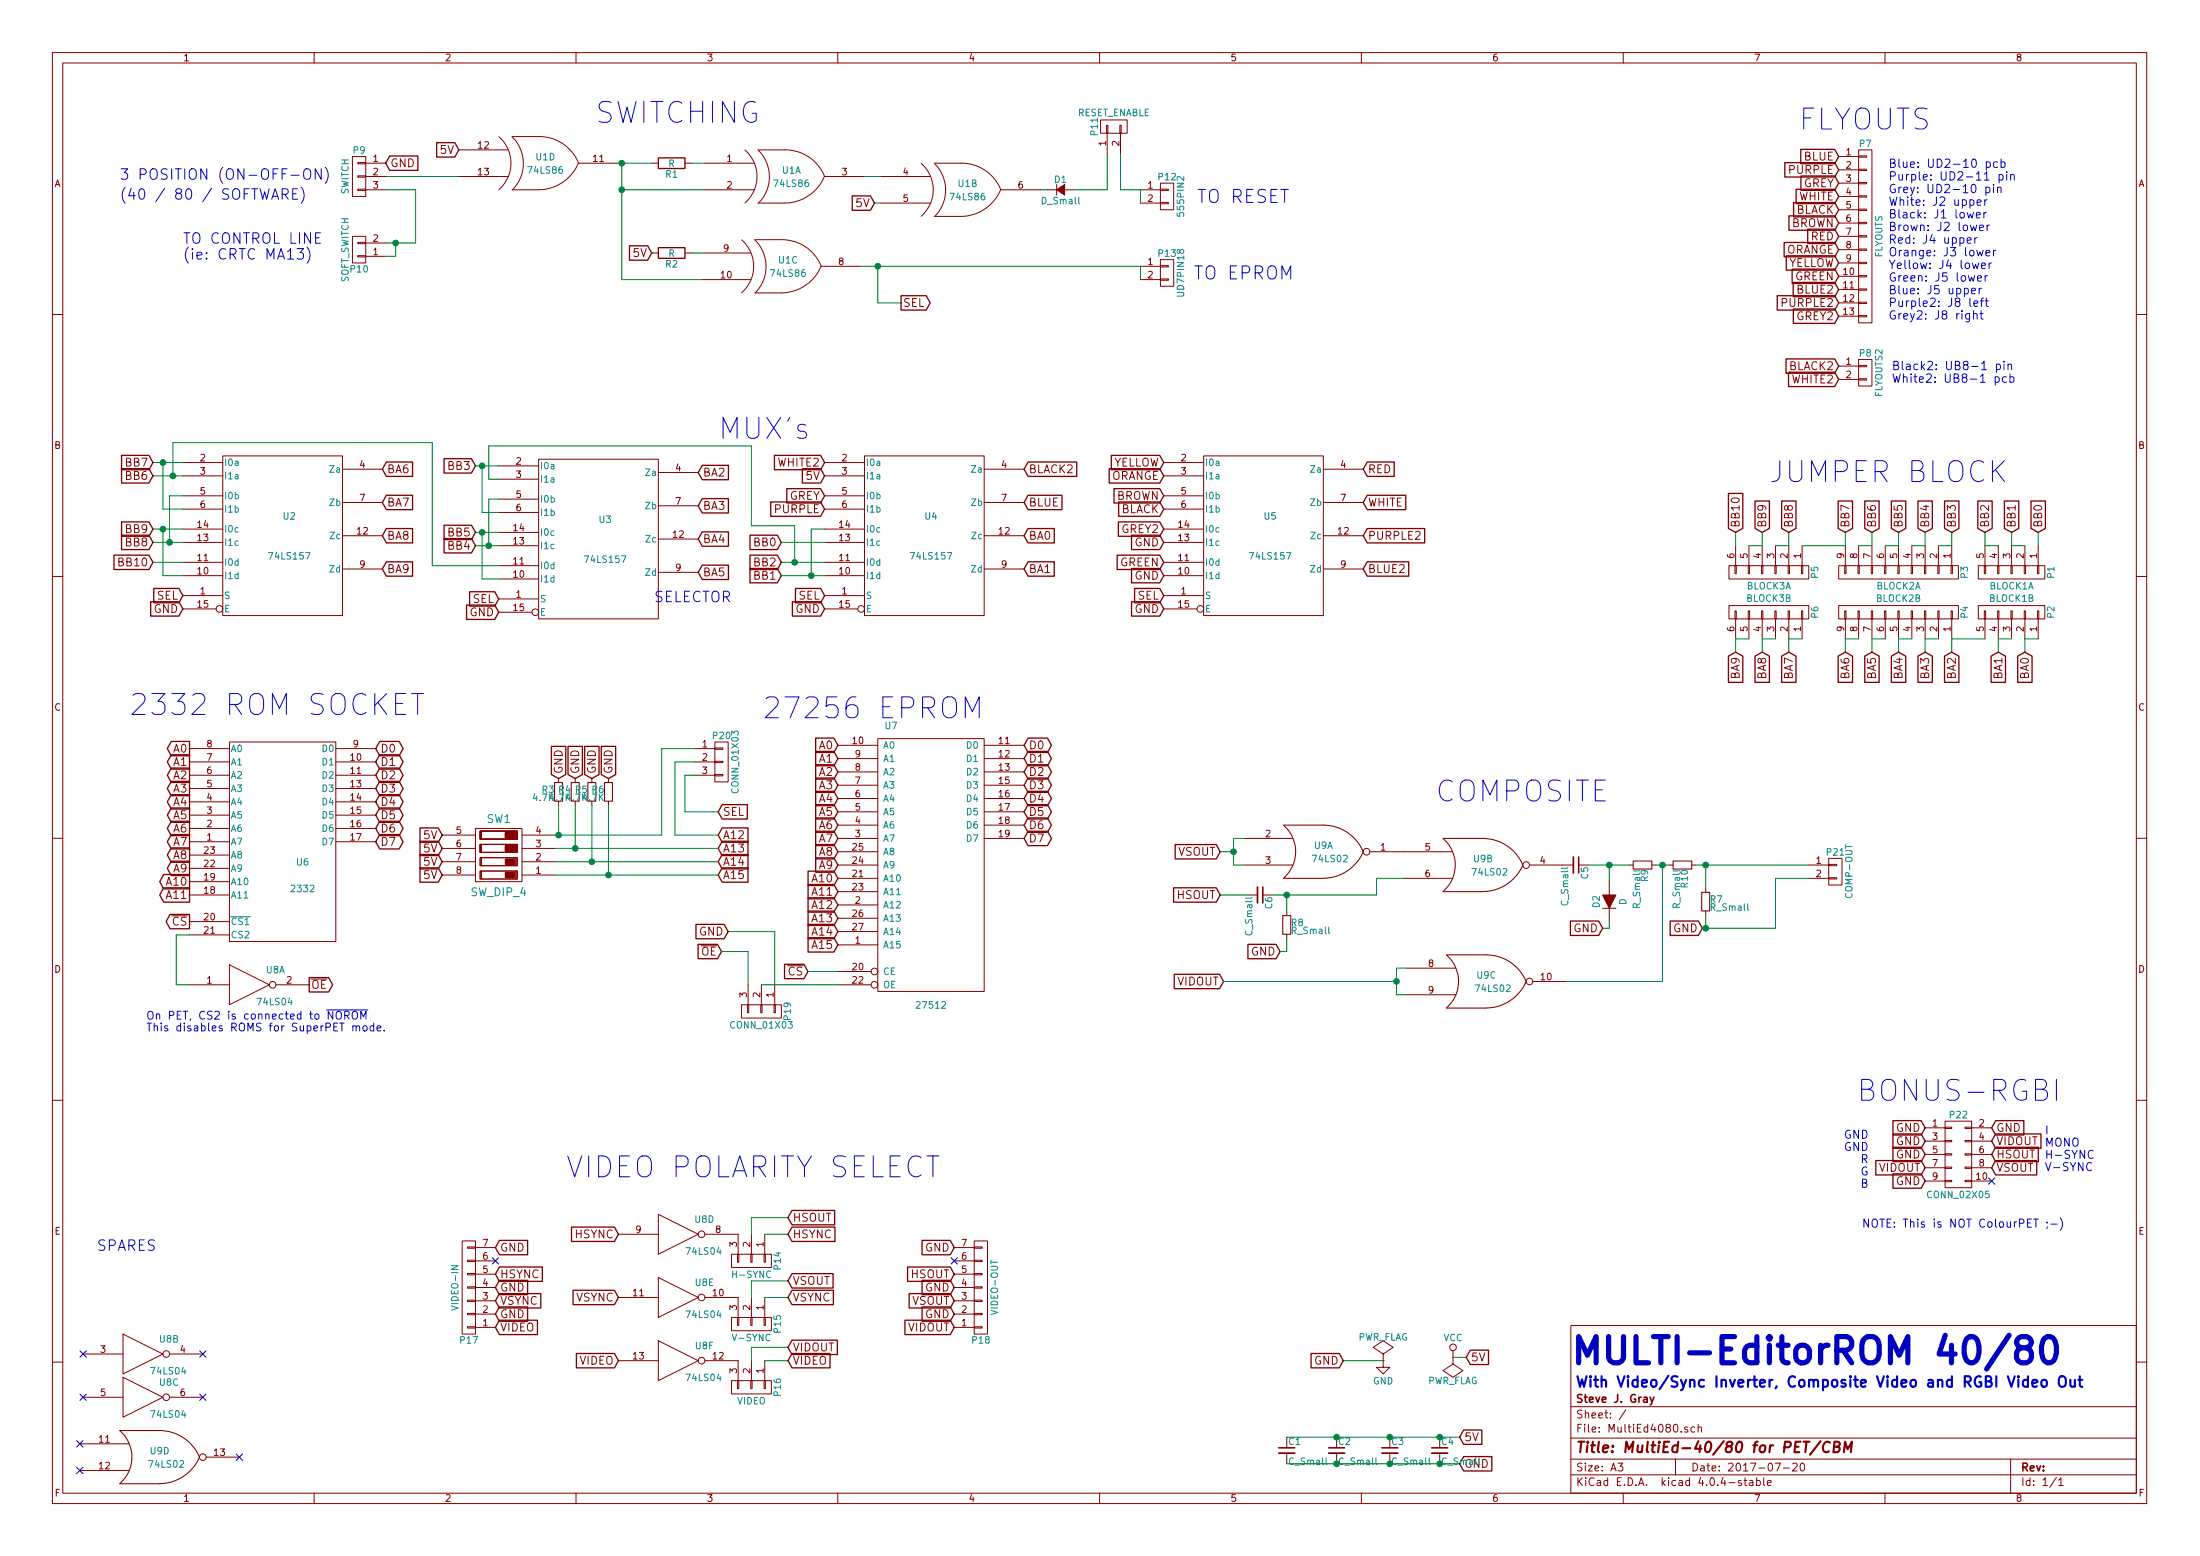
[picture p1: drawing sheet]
EESchema Schematic File Version 2
LIBS:power
LIBS:device
LIBS:transistors
LIBS:conn
LIBS:linear
LIBS:regul
LIBS:74xx
LIBS:cmos4000
LIBS:adc-dac
LIBS:memory
LIBS:xilinx
LIBS:microcontrollers
LIBS:dsp
LIBS:microchip
LIBS:analog_switches
LIBS:motorola
LIBS:texas
LIBS:intel
LIBS:audio
LIBS:interface
LIBS:digital-audio
LIBS:philips
LIBS:display
LIBS:cypress
LIBS:siliconi
LIBS:opto
LIBS:atmel
LIBS:contrib
LIBS:valves
LIBS:cbm-steve
LIBS:cbm
LIBS:MultiEd4080-cache
EELAYER 25 0
EELAYER END
$Descr A3 16535 11693
encoding utf-8
Sheet 1 1
Title "MultiEd-40/80 for PET/CBM"
Date "2017-07-20"
Rev ""
Comp "Steve J. Gray"
Comment1 ""
Comment2 ""
Comment3 ""
Comment4 ""
$EndDescr
$Comp
L 74LS157 U2
U 1 1
P 2125 4025
F 0 "U2" H 2175 4175 50  0000 C CNN
F 1 "74LS157" H 2175 3875 50  0000 C CNN
F 2 "Housings_DIP:DIP-16_W7.62mm_LongPads" H 2125 4025 50  0001 C CNN
F 3 "" H 2125 4025 50  0000 C CNN
	1    2125 4025
	1    0    0    -1  
$EndComp
$Comp
L 74LS157 U3
U 1 1
P 4500 4050
F 0 "U3" H 4550 4200 50  0000 C CNN
F 1 "74LS157" H 4550 3900 50  0000 C CNN
F 2 "Housings_DIP:DIP-16_W7.62mm_LongPads" H 4500 4050 50  0001 C CNN
F 3 "" H 4500 4050 50  0000 C CNN
	1    4500 4050
	1    0    0    -1  
$EndComp
$Comp
L 74LS157 U4
U 1 1
P 6950 4025
F 0 "U4" H 7000 4175 50  0000 C CNN
F 1 "74LS157" H 7000 3875 50  0000 C CNN
F 2 "Housings_DIP:DIP-16_W7.62mm_LongPads" H 6950 4025 50  0001 C CNN
F 3 "" H 6950 4025 50  0000 C CNN
	1    6950 4025
	1    0    0    -1  
$EndComp
$Comp
L 74LS157 U5
U 1 1
P 9500 4025
F 0 "U5" H 9550 4175 50  0000 C CNN
F 1 "74LS157" H 9550 3875 50  0000 C CNN
F 2 "Housings_DIP:DIP-16_W7.62mm_LongPads" H 9500 4025 50  0001 C CNN
F 3 "" H 9500 4025 50  0000 C CNN
	1    9500 4025
	1    0    0    -1  
$EndComp
$Comp
L 74LS86 U1
U 1 1
P 5900 1325
F 0 "U1" H 5950 1375 50  0000 C CNN
F 1 "74LS86" H 5950 1275 50  0000 C CNN
F 2 "Housings_DIP:DIP-14_W7.62mm_LongPads" H 5900 1325 50  0001 C CNN
F 3 "" H 5900 1325 50  0000 C CNN
	1    5900 1325
	1    0    0    -1  
$EndComp
$Comp
L 74LS86 U1
U 3 1
P 5875 2000
F 0 "U1" H 5925 2050 50  0000 C CNN
F 1 "74LS86" H 5925 1950 50  0000 C CNN
F 2 "Housings_DIP:DIP-14_W7.62mm_LongPads" H 5875 2000 50  0001 C CNN
F 3 "" H 5875 2000 50  0000 C CNN
	3    5875 2000
	1    0    0    -1  
$EndComp
$Comp
L 74LS86 U1
U 4 1
P 4050 1225
F 0 "U1" H 4100 1275 50  0000 C CNN
F 1 "74LS86" H 4100 1175 50  0000 C CNN
F 2 "Housings_DIP:DIP-14_W7.62mm_LongPads" H 4050 1225 50  0001 C CNN
F 3 "" H 4050 1225 50  0000 C CNN
	4    4050 1225
	1    0    0    -1  
$EndComp
Text Notes 11850 10425 0    79   ~ 16
With Video/Sync Inverter, Composite Video and RGBI Video Out
$Comp
L CONN_01X13 P7
U 1 1
P 14025 1775
F 0 "P7" H 14025 2475 50  0000 C CNN
F 1 "FLYOUTS" V 14125 1775 50  0000 C CNN
F 2 "Pin_Headers:Pin_Header_Straight_1x13_Pitch2.54mm" H 14025 1775 50  0001 C CNN
F 3 "" H 14025 1775 50  0000 C CNN
	1    14025 1775
	1    0    0    -1  
$EndComp
Text GLabel 13825 1175 0    60   Input ~ 0
BLUE
Text GLabel 13825 1275 0    60   Input ~ 0
PURPLE
Text GLabel 13825 1375 0    60   Input ~ 0
GREY
Text GLabel 13825 1475 0    60   Input ~ 0
WHITE
Text GLabel 13825 1575 0    60   Input ~ 0
BLACK
Text GLabel 13825 1675 0    60   Input ~ 0
BROWN
Text GLabel 13825 1775 0    60   Input ~ 0
RED
Text GLabel 13825 1875 0    60   Input ~ 0
ORANGE
Text GLabel 13825 1975 0    60   Input ~ 0
YELLOW
Text GLabel 13825 2075 0    60   Input ~ 0
GREEN
Text GLabel 13825 2175 0    60   Input ~ 0
BLUE2
Text GLabel 13825 2275 0    60   Input ~ 0
PURPLE2
Text GLabel 13825 2375 0    60   Input ~ 0
GREY2
$Comp
L CONN_01X02 P8
U 1 1
P 14025 2800
F 0 "P8" H 14025 2950 50  0000 C CNN
F 1 "FLYOUTS2" V 14125 2800 50  0000 C CNN
F 2 "Pin_Headers:Pin_Header_Straight_1x02_Pitch2.54mm" H 14025 2800 50  0001 C CNN
F 3 "" H 14025 2800 50  0000 C CNN
	1    14025 2800
	1    0    0    -1  
$EndComp
Text GLabel 13825 2750 0    60   Input ~ 0
BLACK2
Text GLabel 13825 2850 0    60   Input ~ 0
WHITE2
Wire Wire Line
	6625 1325 6500 1325
Wire Wire Line
	4675 1225 4675 2100
Wire Wire Line
	4675 2100 5275 2100
Wire Wire Line
	7825 1425 7875 1425
$Comp
L D_Small D1
U 1 1
P 7975 1425
F 0 "D1" H 7925 1505 50  0000 L CNN
F 1 "D_Small" H 7825 1345 50  0000 L CNN
F 2 "Diodes_ThroughHole:D_DO-41_SOD81_P7.62mm_Horizontal" V 7975 1425 50  0001 C CNN
F 3 "" V 7975 1425 50  0000 C CNN
	1    7975 1425
	1    0    0    -1  
$EndComp
$Comp
L CONN_01X02 P12
U 1 1
P 8775 1475
F 0 "P12" H 8775 1625 50  0000 C CNN
F 1 "555PIN2" V 8875 1475 50  0000 C CNN
F 2 "Pin_Headers:Pin_Header_Straight_1x02_Pitch2.54mm" H 8775 1475 50  0001 C CNN
F 3 "" H 8775 1475 50  0000 C CNN
	1    8775 1475
	1    0    0    -1  
$EndComp
Wire Wire Line
	2900 1325 3450 1325
Text GLabel 2900 1225 2    60   Input ~ 0
GND
Wire Wire Line
	5275 1900 5200 1900
$Comp
L R R2
U 1 1
P 5050 1900
F 0 "R2" V 5130 1900 50  0000 C CNN
F 1 "R" V 5050 1900 50  0000 C CNN
F 2 "Resistors_ThroughHole:R_Axial_DIN0204_L3.6mm_D1.6mm_P5.08mm_Horizontal" V 4980 1900 50  0001 C CNN
F 3 "" H 5050 1900 50  0000 C CNN
	1    5050 1900
	0    1    1    0   
$EndComp
$Comp
L R R1
U 1 1
P 5050 1225
F 0 "R1" V 5130 1225 50  0000 C CNN
F 1 "R" V 5050 1225 50  0000 C CNN
F 2 "Resistors_ThroughHole:R_Axial_DIN0204_L3.6mm_D1.6mm_P5.08mm_Horizontal" V 4980 1225 50  0001 C CNN
F 3 "" H 5050 1225 50  0000 C CNN
	1    5050 1225
	0    1    1    0   
$EndComp
Wire Wire Line
	5200 1225 5300 1225
Text GLabel 4900 1900 0    60   Input ~ 0
5V
Wire Wire Line
	4900 1900 4900 1900
Text GLabel 6575 1525 0    60   Input ~ 0
5V
Wire Wire Line
	6575 1525 6625 1525
$Comp
L CONN_01X02 P13
U 1 1
P 8775 2050
F 0 "P13" H 8775 2200 50  0000 C CNN
F 1 "UD7PIN18" V 8875 2050 50  0000 C CNN
F 2 "Pin_Headers:Pin_Header_Straight_1x02_Pitch2.54mm" H 8775 2050 50  0001 C CNN
F 3 "" H 8775 2050 50  0000 C CNN
	1    8775 2050
	1    0    0    -1  
$EndComp
Wire Wire Line
	8575 2000 8575 2100
Wire Wire Line
	6475 2000 8575 2000
Text GLabel 6775 2275 2    60   Output ~ 0
SEL
Wire Wire Line
	6775 2275 6600 2275
Wire Wire Line
	6600 2275 6600 2000
Connection ~ 6600 2000
Text GLabel 6200 4475 0    60   Input ~ 0
SEL
Text GLabel 8750 4475 0    60   Input ~ 0
SEL
Text GLabel 3750 4500 0    60   Input ~ 0
SEL
Text GLabel 1375 4475 0    60   Input ~ 0
SEL
Text GLabel 8750 4575 0    60   Input ~ 0
GND
Text GLabel 8750 4075 0    60   Input ~ 0
GND
Text GLabel 8750 4325 0    60   Input ~ 0
GND
Text GLabel 8750 3475 0    60   Input ~ 0
YELLOW
Text GLabel 8750 3575 0    60   Input ~ 0
ORANGE
Text GLabel 10250 3775 2    60   Input ~ 0
WHITE
Text GLabel 10250 3525 2    60   Input ~ 0
RED
Text GLabel 8750 3725 0    60   Input ~ 0
BROWN
Text GLabel 8750 3825 0    60   Input ~ 0
BLACK
Text GLabel 10250 4025 2    60   Input ~ 0
PURPLE2
Text GLabel 8750 3975 0    60   Input ~ 0
GREY2
Text GLabel 8750 4225 0    60   Input ~ 0
GREEN
Text GLabel 10250 4275 2    60   Input ~ 0
BLUE2
Text GLabel 7700 3775 2    60   Input ~ 0
BLUE
Text GLabel 6200 3825 0    60   Input ~ 0
PURPLE
Text GLabel 6200 3725 0    60   Input ~ 0
GREY
Text GLabel 6200 4575 0    60   Input ~ 0
GND
Text GLabel 3750 4600 0    60   Input ~ 0
GND
Text GLabel 1375 4575 0    60   Input ~ 0
GND
Text GLabel 3450 1125 0    60   Input ~ 0
5V
Wire Wire Line
	4650 1225 4900 1225
Wire Wire Line
	8575 1425 8575 1525
Connection ~ 4675 1225
Connection ~ 4675 1425
Text Notes 4475 925  0    157  ~ 0
SWITCHING
Wire Wire Line
	4675 1425 5300 1425
Text GLabel 7700 3525 2    60   Input ~ 0
BLACK2
Text GLabel 6200 3475 0    60   Input ~ 0
WHITE2
Text GLabel 6200 3575 0    60   Input ~ 0
5V
Text Notes 13525 975  0    157  ~ 0
FLYOUTS
Text Notes 8975 2100 0    98   ~ 0
TO EPROM
Text Notes 9000 1525 0    98   ~ 0
TO RESET
$Comp
L CONN_01X05 P1
U 1 1
P 15125 4300
F 0 "P1" H 15125 4600 50  0000 C CNN
F 1 "BLOCK1A" V 15225 4300 50  0000 C CNN
F 2 "Pin_Headers:Pin_Header_Straight_1x05_Pitch2.54mm" H 15125 4300 50  0001 C CNN
F 3 "" H 15125 4300 50  0000 C CNN
	1    15125 4300
	0    1    1    0   
$EndComp
$Comp
L CONN_01X05 P2
U 1 1
P 15125 4600
F 0 "P2" H 15125 4900 50  0000 C CNN
F 1 "BLOCK1B" V 15225 4600 50  0000 C CNN
F 2 "Pin_Headers:Pin_Header_Straight_1x05_Pitch2.54mm" H 15125 4600 50  0001 C CNN
F 3 "" H 15125 4600 50  0000 C CNN
	1    15125 4600
	0    1    -1   0   
$EndComp
$Comp
L CONN_01X09 P3
U 1 1
P 14275 4300
F 0 "P3" H 14275 4800 50  0000 C CNN
F 1 "BLOCK2A" V 14375 4300 50  0000 C CNN
F 2 "Pin_Headers:Pin_Header_Straight_1x09_Pitch2.54mm" H 14275 4300 50  0001 C CNN
F 3 "" H 14275 4300 50  0000 C CNN
	1    14275 4300
	0    1    1    0   
$EndComp
$Comp
L CONN_01X09 P4
U 1 1
P 14275 4600
F 0 "P4" H 14275 5100 50  0000 C CNN
F 1 "BLOCK2B" V 14375 4600 50  0000 C CNN
F 2 "Pin_Headers:Pin_Header_Straight_1x09_Pitch2.54mm" H 14275 4600 50  0001 C CNN
F 3 "" H 14275 4600 50  0000 C CNN
	1    14275 4600
	0    1    -1   0   
$EndComp
$Comp
L CONN_01X06 P5
U 1 1
P 13300 4300
F 0 "P5" H 13300 4650 50  0000 C CNN
F 1 "BLOCK3A" V 13400 4300 50  0000 C CNN
F 2 "Pin_Headers:Pin_Header_Straight_1x06_Pitch2.54mm" H 13300 4300 50  0001 C CNN
F 3 "" H 13300 4300 50  0000 C CNN
	1    13300 4300
	0    1    1    0   
$EndComp
$Comp
L CONN_01X06 P6
U 1 1
P 13300 4600
F 0 "P6" H 13300 4950 50  0000 C CNN
F 1 "BLOCK3B" V 13400 4600 50  0000 C CNN
F 2 "Pin_Headers:Pin_Header_Straight_1x06_Pitch2.54mm" H 13300 4600 50  0001 C CNN
F 3 "" H 13300 4600 50  0000 C CNN
	1    13300 4600
	0    1    -1   0   
$EndComp
Text Notes 13300 3625 0    157  ~ 0
JUMPER BLOCK
Wire Wire Line
	15225 4100 15125 4100
Wire Wire Line
	15025 4100 14925 4100
Wire Wire Line
	15325 4800 15225 4800
Wire Wire Line
	15125 4800 15025 4800
Wire Wire Line
	14675 4100 14575 4100
Wire Wire Line
	14475 4100 14375 4100
Wire Wire Line
	14275 4100 14175 4100
Wire Wire Line
	14075 4100 13975 4100
Wire Wire Line
	14925 4800 14675 4800
Wire Wire Line
	14575 4800 14475 4800
Wire Wire Line
	14375 4800 14275 4800
Wire Wire Line
	14175 4800 14075 4800
Wire Wire Line
	13975 4800 13875 4800
Wire Wire Line
	13550 4800 13450 4800
Wire Wire Line
	13350 4800 13250 4800
Wire Wire Line
	13150 4800 13050 4800
Wire Wire Line
	13150 4100 13250 4100
Wire Wire Line
	13350 4100 13450 4100
Wire Wire Line
	13550 4100 13875 4100
Text Notes 5400 3300 0    157  ~ 0
MUX's
Text GLabel 5875 4075 0    60   Input ~ 0
BB0
Text GLabel 15325 4000 1    60   Input ~ 0
BB0
Wire Wire Line
	15325 4000 15325 4100
Wire Wire Line
	15125 4100 15125 4000
Text GLabel 15125 4000 1    60   Input ~ 0
BB1
Wire Wire Line
	14925 4100 14925 4000
Text GLabel 14925 4000 1    60   Input ~ 0
BB2
Wire Wire Line
	14675 4100 14675 4000
Text GLabel 14675 4000 1    60   Input ~ 0
BB3
Text GLabel 14475 4000 1    60   Input ~ 0
BB4
Wire Wire Line
	14475 4000 14475 4100
Wire Wire Line
	14275 4100 14275 4000
Text GLabel 14275 4000 1    60   Input ~ 0
BB5
Wire Wire Line
	14075 4100 14075 4000
Text GLabel 14075 4000 1    60   Input ~ 0
BB6
Wire Wire Line
	13875 4100 13875 4000
Text GLabel 13875 4000 1    60   Input ~ 0
BB7
Wire Wire Line
	13450 4100 13450 4000
Text GLabel 13450 4000 1    60   Input ~ 0
BB8
Text GLabel 13250 4000 1    60   Input ~ 0
BB9
Wire Wire Line
	13250 4100 13250 4000
Wire Wire Line
	13050 4100 13050 4000
Text GLabel 13050 4000 1    60   Input ~ 0
BB10
Wire Wire Line
	15225 4800 15225 4900
Text GLabel 15225 4900 3    60   Input ~ 0
BA0
Wire Wire Line
	15025 4800 15025 4900
Text GLabel 15025 4900 3    60   Input ~ 0
BA1
Wire Wire Line
	14675 4800 14675 4900
Text GLabel 14675 4900 3    60   Input ~ 0
BA2
Wire Wire Line
	14475 4800 14475 4900
Text GLabel 14475 4900 3    60   Input ~ 0
BA3
Wire Wire Line
	14275 4800 14275 4900
Text GLabel 14275 4900 3    60   Input ~ 0
BA4
Wire Wire Line
	14075 4800 14075 4900
Text GLabel 14075 4900 3    60   Input ~ 0
BA5
Wire Wire Line
	13875 4800 13875 4900
Text GLabel 13875 4900 3    60   Input ~ 0
BA6
Wire Wire Line
	13450 4800 13450 4900
Text GLabel 13450 4900 3    60   Input ~ 0
BA7
Text GLabel 13250 4900 3    60   Input ~ 0
BA8
Text GLabel 13050 4900 3    60   Input ~ 0
BA9
Wire Wire Line
	13250 4800 13250 4900
Wire Wire Line
	13050 4800 13050 4900
Text GLabel 7700 4275 2    60   Input ~ 0
BA1
Text GLabel 7700 4025 2    60   Input ~ 0
BA0
Text GLabel 5875 4325 0    60   Input ~ 0
BB1
Wire Wire Line
	5875 4325 6200 4325
Wire Wire Line
	6100 4325 6100 3975
Wire Wire Line
	6100 3975 6200 3975
Connection ~ 6100 4325
Wire Wire Line
	5875 4075 6200 4075
Wire Wire Line
	3575 4100 3750 4100
Wire Wire Line
	3675 4100 3675 3750
Wire Wire Line
	3675 3750 3750 3750
Connection ~ 3675 4100
Wire Wire Line
	1150 4075 1375 4075
Wire Wire Line
	1275 4075 1275 3725
Wire Wire Line
	1275 3725 1375 3725
Connection ~ 1275 4075
Text GLabel 1150 4225 0    60   Input ~ 0
BB10
Text GLabel 1150 4075 0    60   Input ~ 0
BB8
Text GLabel 1150 3975 0    60   Input ~ 0
BB9
Wire Wire Line
	1150 3975 1375 3975
Wire Wire Line
	1375 3825 1225 3825
Wire Wire Line
	1150 3575 1375 3575
Text GLabel 1150 3575 0    60   Input ~ 0
BB6
Wire Wire Line
	1225 4325 1375 4325
Wire Wire Line
	1150 4225 1375 4225
Wire Wire Line
	1150 3475 1375 3475
Text GLabel 1150 3475 0    60   Input ~ 0
BB7
Text GLabel 2875 3525 2    60   Input ~ 0
BA6
Text GLabel 2875 3775 2    60   Input ~ 0
BA7
Text GLabel 2875 4025 2    60   Input ~ 0
BA8
Text GLabel 2875 4275 2    60   Input ~ 0
BA9
Text GLabel 3575 4100 0    60   Input ~ 0
BB4
Wire Wire Line
	3250 4250 3750 4250
Wire Wire Line
	3750 4350 3625 4350
Wire Wire Line
	3575 4000 3750 4000
Text GLabel 3575 4000 0    60   Input ~ 0
BB5
Wire Wire Line
	3575 3500 3750 3500
Text GLabel 3575 3500 0    60   Input ~ 0
BB3
Wire Wire Line
	5875 4225 6200 4225
Text GLabel 5875 4225 0    60   Input ~ 0
BB2
Text GLabel 5250 3550 2    60   Input ~ 0
BA2
Text GLabel 5250 3800 2    60   Input ~ 0
BA3
Text GLabel 5250 4050 2    60   Input ~ 0
BA4
Text GLabel 5250 4300 2    60   Input ~ 0
BA5
Wire Wire Line
	3750 3850 3625 3850
Wire Wire Line
	3625 3850 3625 3500
Connection ~ 3625 3500
Wire Wire Line
	3625 4350 3625 4000
Connection ~ 3625 4000
Wire Wire Line
	3250 4250 3250 3325
Wire Wire Line
	3250 3325 1300 3325
Wire Wire Line
	1300 3325 1300 3575
Connection ~ 1300 3575
Wire Wire Line
	1225 3825 1225 3475
Connection ~ 1225 3475
Wire Wire Line
	1225 4325 1225 3975
Connection ~ 1225 3975
Wire Wire Line
	5975 4225 5975 3950
Wire Wire Line
	5975 3950 5650 3950
Wire Wire Line
	5650 3950 5650 3350
Wire Wire Line
	5650 3350 3675 3350
Wire Wire Line
	3675 3350 3675 3600
Connection ~ 5975 4225
Wire Wire Line
	3675 3600 3750 3600
$Comp
L C_Small C1
U 1 1
P 9675 10900
F 0 "C1" H 9685 10970 50  0000 L CNN
F 1 "C_Small" H 9685 10820 50  0000 L CNN
F 2 "Capacitors_ThroughHole:C_Disc_D3.8mm_W2.6mm_P2.50mm" H 9675 10900 50  0001 C CNN
F 3 "" H 9675 10900 50  0000 C CNN
	1    9675 10900
	1    0    0    -1  
$EndComp
$Comp
L C_Small C2
U 1 1
P 10050 10900
F 0 "C2" H 10060 10970 50  0000 L CNN
F 1 "C_Small" H 10060 10820 50  0000 L CNN
F 2 "Capacitors_ThroughHole:C_Disc_D3.8mm_W2.6mm_P2.50mm" H 10050 10900 50  0001 C CNN
F 3 "" H 10050 10900 50  0000 C CNN
	1    10050 10900
	1    0    0    -1  
$EndComp
$Comp
L C_Small C3
U 1 1
P 10450 10900
F 0 "C3" H 10460 10970 50  0000 L CNN
F 1 "C_Small" H 10460 10820 50  0000 L CNN
F 2 "Capacitors_ThroughHole:C_Disc_D3.8mm_W2.6mm_P2.50mm" H 10450 10900 50  0001 C CNN
F 3 "" H 10450 10900 50  0000 C CNN
	1    10450 10900
	1    0    0    -1  
$EndComp
Wire Wire Line
	9675 10800 10975 10800
Connection ~ 10050 10800
Connection ~ 10450 10800
Wire Wire Line
	9675 11000 10975 11000
Connection ~ 10050 11000
Connection ~ 10450 11000
Text GLabel 10975 11000 2    60   Input ~ 0
GND
Text GLabel 10975 10800 2    60   Input ~ 0
5V
Text Notes 14200 2400 0    63   ~ 0
Blue: UD2-10 pcb\nPurple: UD2-11 pin\nGrey: UD2-10 pin\nWhite: J2 upper\nBlack: J1 lower\nBrown: J2 lower\nRed: J4 upper\nOrange: J3 lower\nYellow: J4 lower\nGreen: J5 lower\nBlue: J5 upper\nPurple2: J8 left\nGrey2: J8 right
Text Notes 14225 2875 0    63   ~ 0
Black2: UB8-1 pin\nWhite2: UB8-1 pcb
$Comp
L VCC #PWR01
U 1 1
P 10925 10200
F 0 "#PWR01" H 10925 10050 50  0001 C CNN
F 1 "VCC" H 10925 10350 50  0000 C CNN
F 2 "" H 10925 10200 50  0000 C CNN
F 3 "" H 10925 10200 50  0000 C CNN
	1    10925 10200
	1    0    0    -1  
$EndComp
$Comp
L PWR_FLAG #FLG02
U 1 1
P 10925 10200
F 0 "#FLG02" H 10925 10295 50  0001 C CNN
F 1 "PWR_FLAG" H 10925 10380 50  0000 C CNN
F 2 "" H 10925 10200 50  0000 C CNN
F 3 "" H 10925 10200 50  0000 C CNN
	1    10925 10200
	-1   0    0    1   
$EndComp
Wire Wire Line
	10925 10200 11025 10200
Text GLabel 11025 10200 2    60   Input ~ 0
5V
$Comp
L 2332 U6
U 1 1
P 2125 6325
F 0 "U6" H 2275 6175 50  0000 C CNN
F 1 "2332" H 2275 5975 50  0000 C CNN
F 2 "Housings_DIP:DIP-24_W15.24mm_LongPads" H 2125 6325 50  0001 C CNN
F 3 "" H 2125 6325 50  0000 C CNN
	1    2125 6325
	1    0    0    -1  
$EndComp
$Comp
L 27512 U7
U 1 1
P 7000 6500
F 0 "U7" H 6700 7550 50  0000 C CNN
F 1 "27512" H 7000 5450 50  0000 C CNN
F 2 "Housings_DIP:DIP-28_W15.24mm_LongPads" H 7000 6500 50  0001 C CNN
F 3 "" H 7000 6500 50  0000 C CNN
	1    7000 6500
	1    0    0    -1  
$EndComp
Text GLabel 1425 5625 0    60   Output ~ 0
A0
Text GLabel 1425 5725 0    60   Output ~ 0
A1
Text GLabel 1425 5825 0    60   Output ~ 0
A2
Text GLabel 1425 5925 0    60   Output ~ 0
A3
Text GLabel 1425 6025 0    60   Output ~ 0
A4
Text GLabel 1425 6125 0    60   Output ~ 0
A5
Text GLabel 1425 6225 0    60   Output ~ 0
A6
Text GLabel 1425 6325 0    60   Output ~ 0
A7
Text GLabel 1425 6425 0    60   Output ~ 0
A8
Text GLabel 1425 6525 0    60   Output ~ 0
A9
Text GLabel 1425 6625 0    60   Output ~ 0
A10
Text GLabel 1425 6725 0    60   Output ~ 0
A11
Text GLabel 2825 5625 2    60   BiDi ~ 0
D0
Text GLabel 2825 5725 2    60   BiDi ~ 0
D1
Text GLabel 2825 5825 2    60   BiDi ~ 0
D2
Text GLabel 2825 5925 2    60   BiDi ~ 0
D3
Text GLabel 2825 6025 2    60   BiDi ~ 0
D4
Text GLabel 2825 6125 2    60   BiDi ~ 0
D5
Text GLabel 2825 6225 2    60   BiDi ~ 0
D6
Text GLabel 2825 6325 2    60   BiDi ~ 0
D7
Text GLabel 7700 5600 2    60   BiDi ~ 0
D0
Text GLabel 7700 5700 2    60   BiDi ~ 0
D1
Text GLabel 7700 5800 2    60   BiDi ~ 0
D2
Text GLabel 7700 5900 2    60   BiDi ~ 0
D3
Text GLabel 7700 6000 2    60   BiDi ~ 0
D4
Text GLabel 7700 6100 2    60   BiDi ~ 0
D5
Text GLabel 7700 6200 2    60   BiDi ~ 0
D6
Text GLabel 7700 6300 2    60   BiDi ~ 0
D7
Text GLabel 6300 5600 0    60   Input ~ 0
A0
Text GLabel 6300 5700 0    60   Input ~ 0
A1
Text GLabel 6300 5800 0    60   Input ~ 0
A2
Text GLabel 6300 5900 0    60   Input ~ 0
A3
Text GLabel 6300 6000 0    60   Input ~ 0
A4
Text GLabel 6300 6100 0    60   Input ~ 0
A5
Text GLabel 6300 6200 0    60   Input ~ 0
A6
Text GLabel 6300 6300 0    60   Input ~ 0
A7
Text GLabel 6300 6400 0    60   Input ~ 0
A8
Text GLabel 6300 6500 0    60   Input ~ 0
A9
Text GLabel 6300 6600 0    60   Input ~ 0
A10
Text GLabel 6300 6700 0    60   Input ~ 0
A11
$Comp
L SW_DIP_4 SW1
U 1 1
P 3750 6425
F 0 "SW1" H 3750 6700 60  0000 C CNN
F 1 "SW_DIP_4" H 3750 6150 60  0000 C CNN
F 2 "Housings_DIP:DIP-8_W7.62mm_LongPads" H 3750 6425 60  0001 C CNN
F 3 "" H 3750 6425 60  0001 C CNN
	1    3750 6425
	1    0    0    -1  
$EndComp
Text GLabel 5400 6275 2    60   Input ~ 0
A12
Text GLabel 5400 6375 2    60   Input ~ 0
A13
Text GLabel 5400 6475 2    60   Input ~ 0
A14
Text GLabel 5400 6575 2    60   Input ~ 0
A15
Text GLabel 6300 6800 0    60   Input ~ 0
A12
Text GLabel 6300 6900 0    60   Input ~ 0
A13
Text GLabel 6300 7000 0    60   Input ~ 0
A14
Text GLabel 6300 7100 0    60   Input ~ 0
A15
Text GLabel 3325 6275 0    60   Input ~ 0
5V
Text GLabel 3325 6375 0    60   Input ~ 0
5V
Text GLabel 3325 6475 0    60   Input ~ 0
5V
Text GLabel 3325 6575 0    60   Input ~ 0
5V
$Comp
L R_Small R3
U 1 1
P 4200 5950
F 0 "R3" H 4230 5970 50  0000 L CNN
F 1 "4.7K" H 4230 5910 50  0000 L CNN
F 2 "Resistors_ThroughHole:R_Axial_DIN0204_L3.6mm_D1.6mm_P5.08mm_Horizontal" H 4200 5950 50  0001 C CNN
F 3 "" H 4200 5950 50  0000 C CNN
	1    4200 5950
	-1   0    0    -1  
$EndComp
$Comp
L R_Small R4
U 1 1
P 4325 5950
F 0 "R4" H 4355 5970 50  0000 L CNN
F 1 "4.7K" H 4355 5910 50  0000 L CNN
F 2 "Resistors_ThroughHole:R_Axial_DIN0204_L3.6mm_D1.6mm_P5.08mm_Horizontal" H 4325 5950 50  0001 C CNN
F 3 "" H 4325 5950 50  0000 C CNN
	1    4325 5950
	-1   0    0    -1  
$EndComp
$Comp
L R_Small R5
U 1 1
P 4450 5950
F 0 "R5" H 4480 5970 50  0000 L CNN
F 1 "4.7K" H 4480 5910 50  0000 L CNN
F 2 "Resistors_ThroughHole:R_Axial_DIN0204_L3.6mm_D1.6mm_P5.08mm_Horizontal" H 4450 5950 50  0001 C CNN
F 3 "" H 4450 5950 50  0000 C CNN
	1    4450 5950
	-1   0    0    -1  
$EndComp
$Comp
L R_Small R6
U 1 1
P 4575 5950
F 0 "R6" H 4605 5970 50  0000 L CNN
F 1 "4.7K" H 4605 5910 50  0000 L CNN
F 2 "Resistors_ThroughHole:R_Axial_DIN0204_L3.6mm_D1.6mm_P5.08mm_Horizontal" H 4575 5950 50  0001 C CNN
F 3 "" H 4575 5950 50  0000 C CNN
	1    4575 5950
	-1   0    0    -1  
$EndComp
Text GLabel 4200 5850 1    60   Input ~ 0
GND
Text GLabel 4325 5850 1    60   Input ~ 0
GND
Text GLabel 4450 5850 1    60   Input ~ 0
GND
Text GLabel 4575 5850 1    60   Input ~ 0
GND
Text Notes 3200 5375 2    157  ~ 0
2332 ROM SOCKET
Text Notes 7650 5350 2    157  ~ 0
27512 EPROM
Text Notes 5550 5400 2    79   ~ 0
SELECTOR
Text Notes 15500 10250 2    197  ~ 39
MULTI-EditorROM 40/80
Wire Wire Line
	4175 6275 4975 6275
Wire Wire Line
	4175 6375 5400 6375
Wire Wire Line
	4175 6475 5400 6475
Wire Wire Line
	4175 6575 5400 6575
Wire Wire Line
	4200 6050 4200 6275
Connection ~ 4200 6275
Wire Wire Line
	4325 6050 4325 6375
Connection ~ 4325 6375
Wire Wire Line
	4450 6050 4450 6475
Connection ~ 4450 6475
Wire Wire Line
	4575 6050 4575 6575
Connection ~ 4575 6575
Text GLabel 1425 6925 0    60   Output ~ 0
~CS
Text GLabel 5425 7150 0    60   Input ~ 0
~OE
Text GLabel 6075 7300 0    60   Input ~ 0
~CS
$Comp
L 74LS04 U8
U 1 1
P 1875 7400
F 0 "U8" H 2070 7515 50  0000 C CNN
F 1 "74LS04" H 2065 7275 50  0000 C CNN
F 2 "Housings_DIP:DIP-14_W7.62mm_LongPads" H 1875 7400 50  0001 C CNN
F 3 "" H 1875 7400 50  0000 C CNN
	1    1875 7400
	1    0    0    -1  
$EndComp
$Comp
L 74LS04 U8
U 2 1
P 1075 10175
F 0 "U8" H 1270 10290 50  0000 C CNN
F 1 "74LS04" H 1265 10050 50  0000 C CNN
F 2 "Housings_DIP:DIP-14_W7.62mm_LongPads" H 1075 10175 50  0001 C CNN
F 3 "" H 1075 10175 50  0000 C CNN
	2    1075 10175
	1    0    0    -1  
$EndComp
$Comp
L 74LS04 U8
U 3 1
P 1075 10500
F 0 "U8" H 1270 10615 50  0000 C CNN
F 1 "74LS04" H 1265 10375 50  0000 C CNN
F 2 "Housings_DIP:DIP-14_W7.62mm_LongPads" H 1075 10500 50  0001 C CNN
F 3 "" H 1075 10500 50  0000 C CNN
	3    1075 10500
	1    0    0    -1  
$EndComp
$Comp
L 74LS04 U8
U 4 1
P 5100 9275
F 0 "U8" H 5295 9390 50  0000 C CNN
F 1 "74LS04" H 5290 9150 50  0000 C CNN
F 2 "Housings_DIP:DIP-14_W7.62mm_LongPads" H 5100 9275 50  0001 C CNN
F 3 "" H 5100 9275 50  0000 C CNN
	4    5100 9275
	1    0    0    -1  
$EndComp
$Comp
L 74LS04 U8
U 5 1
P 5100 9750
F 0 "U8" H 5295 9865 50  0000 C CNN
F 1 "74LS04" H 5290 9625 50  0000 C CNN
F 2 "Housings_DIP:DIP-14_W7.62mm_LongPads" H 5100 9750 50  0001 C CNN
F 3 "" H 5100 9750 50  0000 C CNN
	5    5100 9750
	1    0    0    -1  
$EndComp
$Comp
L 74LS04 U8
U 6 1
P 5100 10225
F 0 "U8" H 5295 10340 50  0000 C CNN
F 1 "74LS04" H 5290 10100 50  0000 C CNN
F 2 "Housings_DIP:DIP-14_W7.62mm_LongPads" H 5100 10225 50  0001 C CNN
F 3 "" H 5100 10225 50  0000 C CNN
	6    5100 10225
	1    0    0    -1  
$EndComp
Wire Wire Line
	1425 7025 1325 7025
Wire Wire Line
	1325 7025 1325 7400
Wire Wire Line
	1325 7400 1425 7400
Text GLabel 2325 7400 2    60   Output ~ 0
~OE
Text Notes 1100 7750 0    59   ~ 0
On PET, CS2 is connected to ~NOROM~\nThis disables ROMS for SuperPET mode.
Text Notes 1175 9400 2    79   ~ 0
SPARES
Wire Wire Line
	6075 7300 6300 7300
$Comp
L CONN_01X03 P19
U 1 1
P 5725 7600
F 0 "P19" H 5725 7800 50  0000 C CNN
F 1 "CONN_01X03" V 5825 7600 50  0000 C CNN
F 2 "Pin_Headers:Pin_Header_Straight_1x03_Pitch2.54mm" H 5725 7600 50  0001 C CNN
F 3 "" H 5725 7600 50  0000 C CNN
	1    5725 7600
	0    1    1    0   
$EndComp
Wire Wire Line
	5725 7400 6300 7400
Wire Wire Line
	5625 7400 5625 7150
Wire Wire Line
	5625 7150 5425 7150
Wire Wire Line
	5825 7400 5825 7000
Wire Wire Line
	5825 7000 5475 7000
Text GLabel 5475 7000 0    60   Input ~ 0
GND
$Comp
L 74LS86 U1
U 2 1
P 7225 1425
F 0 "U1" H 7275 1475 50  0000 C CNN
F 1 "74LS86" H 7275 1375 50  0000 C CNN
F 2 "Housings_DIP:DIP-14_W7.62mm_LongPads" H 7225 1425 50  0001 C CNN
F 3 "" H 7225 1425 50  0000 C CNN
	2    7225 1425
	1    0    0    -1  
$EndComp
$Comp
L CONN_01X07 P17
U 1 1
P 3525 9675
F 0 "P17" H 3525 10075 50  0000 C CNN
F 1 "VIDEO-IN" V 3625 9675 50  0000 C CNN
F 2 "Pin_Headers:Pin_Header_Straight_1x07_Pitch2.54mm" H 3525 9675 50  0001 C CNN
F 3 "" H 3525 9675 50  0000 C CNN
	1    3525 9675
	-1   0    0    1   
$EndComp
$Comp
L CONN_01X07 P18
U 1 1
P 7375 9675
F 0 "P18" H 7375 10075 50  0000 C CNN
F 1 "VIDEO-OUT" V 7475 9675 50  0000 C CNN
F 2 "Pin_Headers:Pin_Header_Straight_1x07_Pitch2.54mm" V 7375 9675 50  0001 C CNN
F 3 "" H 7375 9675 50  0000 C CNN
	1    7375 9675
	1    0    0    1   
$EndComp
Text GLabel 3725 9975 2    60   Input ~ 0
VIDEO
Text GLabel 3725 9775 2    60   Input ~ 0
VSYNC
Text GLabel 3725 9575 2    60   Input ~ 0
HSYNC
Text GLabel 3725 9875 2    60   Input ~ 0
GND
Text GLabel 3725 9675 2    60   Input ~ 0
GND
Text GLabel 3725 9375 2    60   Input ~ 0
GND
Text GLabel 7175 9975 0    60   Input ~ 0
VIDOUT
Text GLabel 7175 9775 0    60   Input ~ 0
VSOUT
Text GLabel 7175 9575 0    60   Input ~ 0
HSOUT
Text GLabel 7175 9875 0    60   Input ~ 0
GND
Text GLabel 7175 9675 0    60   Input ~ 0
GND
Text GLabel 7175 9375 0    60   Input ~ 0
GND
$Comp
L CONN_01X03 P16
U 1 1
P 5650 10425
F 0 "P16" H 5650 10625 50  0000 C CNN
F 1 "VIDEO" V 5750 10425 50  0000 C CNN
F 2 "Pin_Headers:Pin_Header_Straight_1x03_Pitch2.54mm" H 5650 10425 50  0001 C CNN
F 3 "" H 5650 10425 50  0000 C CNN
	1    5650 10425
	0    1    1    0   
$EndComp
$Comp
L CONN_01X03 P15
U 1 1
P 5650 9950
F 0 "P15" H 5650 10150 50  0000 C CNN
F 1 "V-SYNC" V 5750 9950 50  0000 C CNN
F 2 "Pin_Headers:Pin_Header_Straight_1x03_Pitch2.54mm" H 5650 9950 50  0001 C CNN
F 3 "" H 5650 9950 50  0000 C CNN
	1    5650 9950
	0    1    1    0   
$EndComp
$Comp
L CONN_01X03 P14
U 1 1
P 5650 9475
F 0 "P14" H 5650 9675 50  0000 C CNN
F 1 "H-SYNC" V 5750 9475 50  0000 C CNN
F 2 "Pin_Headers:Pin_Header_Straight_1x03_Pitch2.54mm" H 5650 9475 50  0001 C CNN
F 3 "" H 5650 9475 50  0000 C CNN
	1    5650 9475
	0    1    1    0   
$EndComp
Wire Wire Line
	5750 10225 5925 10225
Wire Wire Line
	5750 9750 5925 9750
Wire Wire Line
	5750 9275 5925 9275
Text GLabel 5925 10225 2    60   Input ~ 0
VIDEO
Text GLabel 4650 10225 0    60   Input ~ 0
VIDEO
Text GLabel 4650 9750 0    60   Input ~ 0
VSYNC
Text GLabel 5925 9750 2    60   Input ~ 0
VSYNC
Text GLabel 5925 9275 2    60   Input ~ 0
HSYNC
Text GLabel 4650 9275 0    60   Input ~ 0
HSYNC
Wire Wire Line
	5650 9275 5650 9150
Wire Wire Line
	5650 9150 5925 9150
Text GLabel 5925 9150 2    60   Input ~ 0
HSOUT
Wire Wire Line
	5650 9750 5650 9625
Wire Wire Line
	5650 9625 5925 9625
Text GLabel 5925 9625 2    60   Input ~ 0
VSOUT
Wire Wire Line
	5650 10225 5650 10125
Wire Wire Line
	5650 10125 5925 10125
Text GLabel 5925 10125 2    60   Input ~ 0
VIDOUT
Text Notes 7075 8850 2    157  ~ 0
VIDEO POLARITY SELECT
$Comp
L C_Small C4
U 1 1
P 10825 10900
F 0 "C4" H 10835 10970 50  0000 L CNN
F 1 "C_Small" H 10835 10820 50  0000 L CNN
F 2 "Capacitors_ThroughHole:C_Disc_D3.8mm_W2.6mm_P2.50mm" H 10825 10900 50  0001 C CNN
F 3 "" H 10825 10900 50  0000 C CNN
	1    10825 10900
	1    0    0    -1  
$EndComp
Wire Wire Line
	8075 1425 8325 1425
$Comp
L CONN_01X03 P20
U 1 1
P 5425 5725
F 0 "P20" H 5425 5925 50  0000 C CNN
F 1 "CONN_01X03" V 5525 5725 50  0000 C CNN
F 2 "Pin_Headers:Pin_Header_Straight_1x03_Pitch2.54mm" H 5425 5725 50  0001 C CNN
F 3 "" H 5425 5725 50  0000 C CNN
	1    5425 5725
	1    0    0    -1  
$EndComp
Wire Wire Line
	4975 6275 4975 5625
Wire Wire Line
	4975 5625 5225 5625
Wire Wire Line
	5225 5725 5075 5725
Wire Wire Line
	5075 5725 5075 6275
Wire Wire Line
	5075 6275 5400 6275
Text GLabel 5400 6100 2    60   Input ~ 0
SEL
Wire Wire Line
	5225 5825 5150 5825
Wire Wire Line
	5150 5825 5150 6100
Wire Wire Line
	5150 6100 5400 6100
Wire Wire Line
	8325 1425 8325 1150
Wire Wire Line
	8575 1425 8425 1425
Wire Wire Line
	8425 1425 8425 1150
$Comp
L CONN_01X02 P11
U 1 1
P 8375 950
F 0 "P11" H 8375 1100 50  0000 C CNN
F 1 "RESET_ENABLE" V 8475 950 50  0000 C CNN
F 2 "Pin_Headers:Pin_Header_Straight_1x02_Pitch2.54mm" H 8375 950 50  0001 C CNN
F 3 "" H 8375 950 50  0000 C CNN
	1    8375 950 
	0    -1   -1   0   
$EndComp
$Comp
L CONN_01X03 P9
U 1 1
P 2700 1325
F 0 "P9" H 2700 1525 50  0000 C CNN
F 1 "SWITCH" V 2800 1325 50  0000 C CNN
F 2 "Pin_Headers:Pin_Header_Straight_1x03_Pitch2.54mm" H 2700 1325 50  0001 C CNN
F 3 "" H 2700 1325 50  0000 C CNN
	1    2700 1325
	-1   0    0    -1  
$EndComp
$Comp
L CONN_01X02 P10
U 1 1
P 2700 1875
F 0 "P10" H 2700 2025 50  0000 C CNN
F 1 "SOFT_SWITCH" V 2800 1875 50  0000 C CNN
F 2 "Pin_Headers:Pin_Header_Straight_1x02_Pitch2.54mm" H 2700 1875 50  0001 C CNN
F 3 "" H 2700 1875 50  0000 C CNN
	1    2700 1875
	-1   0    0    1   
$EndComp
Wire Wire Line
	2900 1425 3125 1425
Wire Wire Line
	3125 1425 3125 1825
Wire Wire Line
	3125 1825 2900 1825
Wire Wire Line
	2975 1825 2975 1925
Wire Wire Line
	2975 1925 2900 1925
Connection ~ 2975 1825
Text Notes 900  1350 0    79   ~ 0
3 POSITION (ON-OFF-ON)
Text Notes 1375 1950 0    79   ~ 0
TO CONTROL LINE\n(ie: CRTC MA13)
Text Notes 900  1500 0    79   ~ 0
(40 / 80 / SOFTWARE)
$Comp
L 74LS02 U9
U 1 1
P 9950 6400
F 0 "U9" H 9950 6450 50  0000 C CNN
F 1 "74LS02" H 10000 6350 50  0000 C CNN
F 2 "Housings_DIP:DIP-14_W7.62mm_LongPads" H 9950 6400 50  0001 C CNN
F 3 "" H 9950 6400 50  0000 C CNN
	1    9950 6400
	1    0    0    -1  
$EndComp
$Comp
L 74LS02 U9
U 2 1
P 11150 6500
F 0 "U9" H 11150 6550 50  0000 C CNN
F 1 "74LS02" H 11200 6450 50  0000 C CNN
F 2 "Housings_DIP:DIP-14_W7.62mm_LongPads" H 11150 6500 50  0001 C CNN
F 3 "" H 11150 6500 50  0000 C CNN
	2    11150 6500
	1    0    0    -1  
$EndComp
$Comp
L 74LS02 U9
U 3 1
P 11175 7375
F 0 "U9" H 11175 7425 50  0000 C CNN
F 1 "74LS02" H 11225 7325 50  0000 C CNN
F 2 "Housings_DIP:DIP-14_W7.62mm_LongPads" H 11175 7375 50  0001 C CNN
F 3 "" H 11175 7375 50  0000 C CNN
	3    11175 7375
	1    0    0    -1  
$EndComp
$Comp
L 74LS02 U9
U 4 1
P 1200 10950
F 0 "U9" H 1200 11000 50  0000 C CNN
F 1 "74LS02" H 1250 10900 50  0000 C CNN
F 2 "Housings_DIP:DIP-14_W7.62mm_LongPads" H 1200 10950 50  0001 C CNN
F 3 "" H 1200 10950 50  0000 C CNN
	4    1200 10950
	1    0    0    -1  
$EndComp
Text Notes 12100 6025 2    157  ~ 0
COMPOSITE
Text GLabel 9200 7375 0    60   Input ~ 0
VIDOUT
Text GLabel 9175 6725 0    60   Input ~ 0
HSOUT
Text GLabel 9175 6400 0    60   Input ~ 0
VSOUT
Wire Wire Line
	10575 7275 10500 7275
Wire Wire Line
	10500 7275 10500 7475
Wire Wire Line
	10500 7475 10575 7475
Wire Wire Line
	10500 7375 9200 7375
Connection ~ 10500 7375
Wire Wire Line
	9350 6300 9275 6300
Wire Wire Line
	9275 6300 9275 6500
Wire Wire Line
	9275 6500 9350 6500
Wire Wire Line
	9275 6400 9175 6400
Connection ~ 9275 6400
Wire Wire Line
	9175 6725 9375 6725
$Comp
L C_Small C6
U 1 1
P 9475 6725
F 0 "C6" H 9485 6795 50  0000 L CNN
F 1 "C_Small" H 9485 6645 50  0000 L CNN
F 2 "Capacitors_ThroughHole:C_Disc_D3.8mm_W2.6mm_P2.50mm" H 9475 6725 50  0001 C CNN
F 3 "" H 9475 6725 50  0000 C CNN
	1    9475 6725
	0    1    1    0   
$EndComp
$Comp
L R_Small R8
U 1 1
P 9675 6950
F 0 "R8" H 9705 6970 50  0000 L CNN
F 1 "R_Small" H 9705 6910 50  0000 L CNN
F 2 "Resistors_ThroughHole:R_Axial_DIN0204_L3.6mm_D1.6mm_P5.08mm_Horizontal" H 9675 6950 50  0001 C CNN
F 3 "" H 9675 6950 50  0000 C CNN
	1    9675 6950
	1    0    0    -1  
$EndComp
Wire Wire Line
	9575 6725 10350 6725
Wire Wire Line
	9675 6725 9675 6850
Wire Wire Line
	10350 6725 10350 6600
Wire Wire Line
	10350 6600 10550 6600
Connection ~ 9675 6725
Text GLabel 9625 7150 0    60   Input ~ 0
GND
Wire Wire Line
	9625 7150 9675 7150
Wire Wire Line
	9675 7150 9675 7050
$Comp
L C_Small C5
U 1 1
P 11850 6500
F 0 "C5" H 11860 6570 50  0000 L CNN
F 1 "C_Small" H 11860 6420 50  0000 L CNN
F 2 "Capacitors_ThroughHole:C_Disc_D3.8mm_W2.6mm_P2.50mm" H 11850 6500 50  0001 C CNN
F 3 "" H 11850 6500 50  0000 C CNN
	1    11850 6500
	0    1    1    0   
$EndComp
Wire Wire Line
	11950 6500 12250 6500
Wire Wire Line
	12100 6500 12100 6625
Connection ~ 12100 6500
$Comp
L D D2
U 1 1
P 12100 6775
F 0 "D2" H 12100 6875 50  0000 C CNN
F 1 "D" H 12100 6675 50  0000 C CNN
F 2 "Diodes_ThroughHole:D_DO-41_SOD81_P7.62mm_Horizontal" H 12100 6775 50  0001 C CNN
F 3 "" H 12100 6775 50  0000 C CNN
	1    12100 6775
	0    -1   -1   0   
$EndComp
Text GLabel 12050 6975 0    60   Input ~ 0
GND
Wire Wire Line
	12050 6975 12100 6975
Wire Wire Line
	12100 6975 12100 6925
$Comp
L R_Small R9
U 1 1
P 12350 6500
F 0 "R9" H 12380 6520 50  0000 L CNN
F 1 "R_Small" H 12380 6460 50  0000 L CNN
F 2 "Resistors_ThroughHole:R_Axial_DIN0204_L3.6mm_D1.6mm_P5.08mm_Horizontal" H 12350 6500 50  0001 C CNN
F 3 "" H 12350 6500 50  0000 C CNN
	1    12350 6500
	0    1    1    0   
$EndComp
Wire Wire Line
	12450 6500 12550 6500
Wire Wire Line
	11775 7375 12500 7375
Wire Wire Line
	12500 7375 12500 6500
Connection ~ 12500 6500
$Comp
L R_Small R10
U 1 1
P 12650 6500
F 0 "R10" H 12680 6520 50  0000 L CNN
F 1 "R_Small" H 12680 6460 50  0000 L CNN
F 2 "Resistors_ThroughHole:R_Axial_DIN0204_L3.6mm_D1.6mm_P5.08mm_Horizontal" H 12650 6500 50  0001 C CNN
F 3 "" H 12650 6500 50  0000 C CNN
	1    12650 6500
	0    1    1    0   
$EndComp
Wire Wire Line
	12750 6500 13600 6500
Wire Wire Line
	12825 6500 12825 6675
Connection ~ 12825 6500
$Comp
L R_Small R7
U 1 1
P 12825 6775
F 0 "R7" H 12855 6795 50  0000 L CNN
F 1 "R_Small" H 12855 6735 50  0000 L CNN
F 2 "Resistors_ThroughHole:R_Axial_DIN0204_L3.6mm_D1.6mm_P5.08mm_Horizontal" H 12825 6775 50  0001 C CNN
F 3 "" H 12825 6775 50  0000 C CNN
	1    12825 6775
	1    0    0    -1  
$EndComp
Text GLabel 12800 6975 0    60   Input ~ 0
GND
Wire Wire Line
	12825 6875 12825 6975
Wire Wire Line
	12800 6975 13350 6975
$Comp
L PWR_FLAG #FLG03
U 1 1
P 10400 10225
F 0 "#FLG03" H 10400 10320 50  0001 C CNN
F 1 "PWR_FLAG" H 10400 10405 50  0000 C CNN
F 2 "" H 10400 10225 50  0000 C CNN
F 3 "" H 10400 10225 50  0000 C CNN
	1    10400 10225
	1    0    0    -1  
$EndComp
$Comp
L GND #PWR04
U 1 1
P 10400 10225
F 0 "#PWR04" H 10400 9975 50  0001 C CNN
F 1 "GND" H 10400 10075 50  0000 C CNN
F 2 "" H 10400 10225 50  0000 C CNN
F 3 "" H 10400 10225 50  0000 C CNN
	1    10400 10225
	1    0    0    -1  
$EndComp
Wire Wire Line
	10100 10225 10400 10225
Text GLabel 10100 10225 0    60   Input ~ 0
GND
NoConn ~ 625  10175
NoConn ~ 625  10500
NoConn ~ 600  10850
NoConn ~ 600  11050
NoConn ~ 1800 10950
NoConn ~ 1525 10500
NoConn ~ 1525 10175
NoConn ~ 3725 9475
NoConn ~ 7175 9475
Connection ~ 10825 11000
Connection ~ 10825 10800
$Comp
L CONN_01X02 P21
U 1 1
P 13800 6550
F 0 "P21" H 13800 6700 50  0000 C CNN
F 1 "COMP-OUT" V 13900 6550 50  0000 C CNN
F 2 "Pin_Headers:Pin_Header_Straight_1x02_Pitch2.54mm" H 13800 6550 50  0001 C CNN
F 3 "" H 13800 6550 50  0000 C CNN
	1    13800 6550
	1    0    0    -1  
$EndComp
Wire Wire Line
	13600 6600 13350 6600
Wire Wire Line
	13350 6600 13350 6975
Connection ~ 12825 6975
$Comp
L CONN_02X05 P22
U 1 1
P 14725 8675
F 0 "P22" H 14725 8975 50  0000 C CNN
F 1 "CONN_02X05" H 14725 8375 50  0000 C CNN
F 2 "Pin_Headers:Pin_Header_Straight_2x05_Pitch2.54mm" H 14725 7475 50  0001 C CNN
F 3 "" H 14725 7475 50  0000 C CNN
	1    14725 8675
	1    0    0    -1  
$EndComp
Text Notes 15500 8275 2    157  ~ 0
BONUS-RGBI
Text GLabel 14475 8475 0    60   Input ~ 0
GND
Text GLabel 14475 8575 0    60   Input ~ 0
GND
NoConn ~ 14975 8875
Text GLabel 14475 8675 0    60   Input ~ 0
GND
Text GLabel 14475 8875 0    60   Input ~ 0
GND
Text GLabel 14975 8675 2    60   Input ~ 0
HSOUT
Text GLabel 14475 8775 0    60   Input ~ 0
VIDOUT
Text GLabel 14975 8775 2    60   Input ~ 0
VSOUT
Text GLabel 14975 8575 2    60   Input ~ 0
VIDOUT
Text GLabel 14975 8475 2    60   Input ~ 0
GND
Text Notes 14050 8925 2    61   ~ 0
GND\nGND\nR\nG\nB
Text Notes 15375 8800 0    61   ~ 0
I\nMONO\nH-SYNC\nV-SYNC
Text Notes 14000 9225 0    61   ~ 0
NOTE: This is NOT ColourPET ;-)
Text Notes 6000 7925 2    79   ~ 0
NOROM
$EndSCHEMATC
